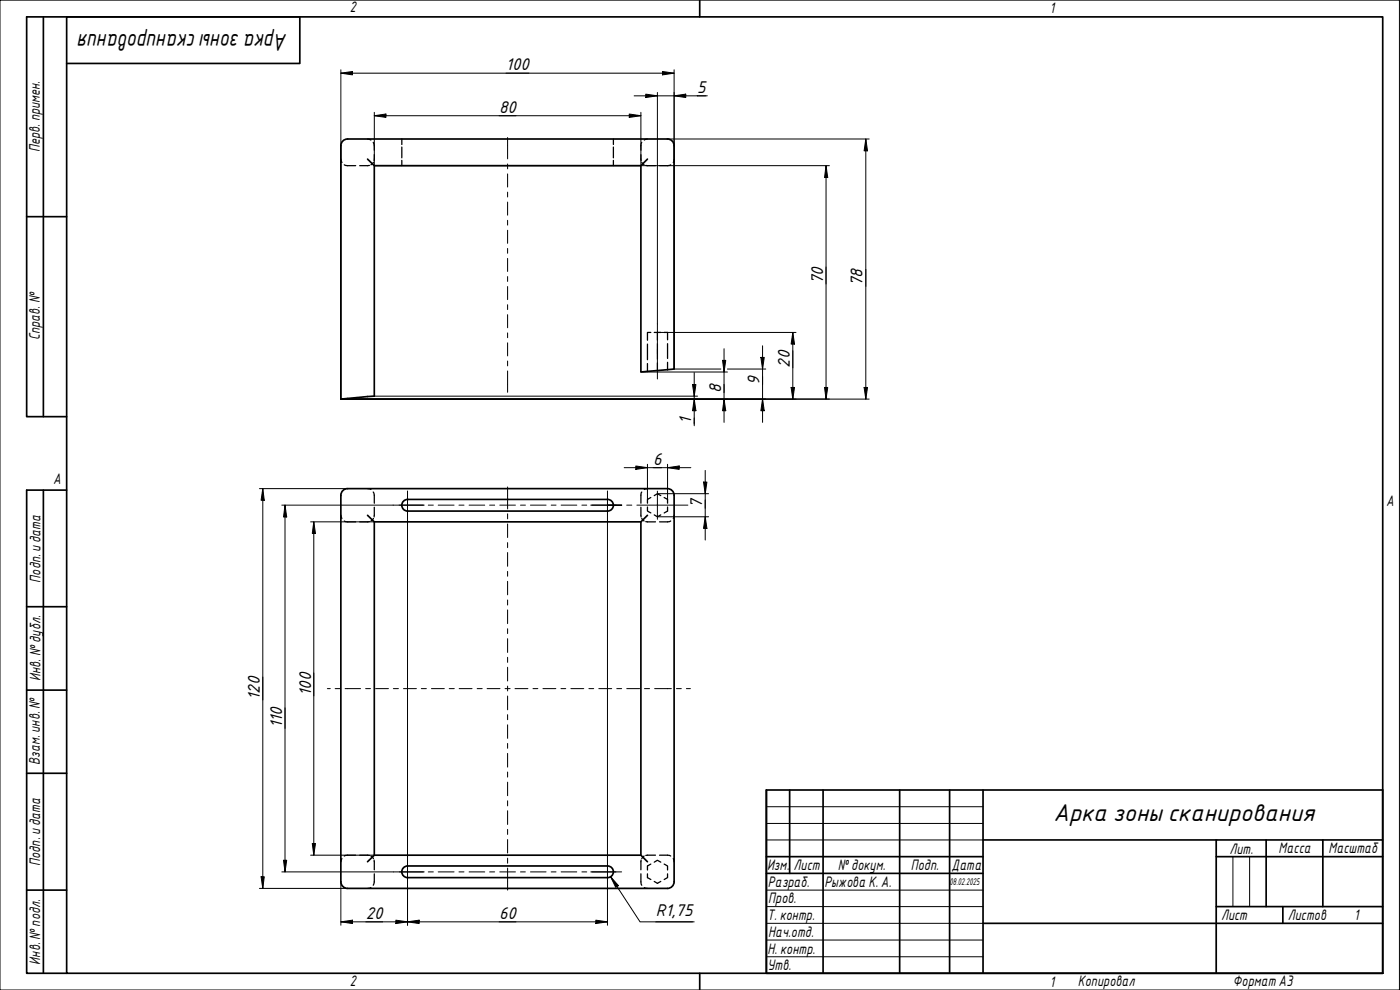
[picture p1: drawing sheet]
<svg xmlns="http://www.w3.org/2000/svg" width="420mm" height="297mm" viewBox="0 0 420 297" stroke-linecap="round" stroke-linejoin="round" font-family="sans-serif">
<g fill="none" stroke="#000" stroke-width=".38">
<path d="M102.3 47.7l.3 1.1M103.3 49.5l1 .2h2.4M110.3 41.7l1 .3M110.9 49.6l-3 .1M112 42.7l.3 1v1.4M112.1 48.8l-.8 .7M112.3 46.4v1.8M120.6 41.7v1.7M120.6 44.1v3.3M120.6 48.1v1.6M184.1 41.7v1.7M184.1 44.1v3.3"/>
<path d="M184.1 48.1v1.6M192.3 46.4l.1 1.8M192.6 42.7l-.3 2.4M192.6 48.8l.7 .7M193.8 49.6l2.9 .1M194.3 41.7l-.9 .3M201.3 49.5l-1 .2h-2.4M202.3 47.7l-.2 1.1M195.3 99.7h-1v2.4M196.3 99.7h1M198.3 99.7h-1v2.3M199.3 99.7h1v2.3"/>
<path d="M194.3 103.2v4.7M194.3 109.1v2.3M197.3 103.2v4.5M197.3 108.9v2.3M200.3 103.1v4.5M200.3 108.7v2.2M102.3 154.6l.3 1M103.3 156.3l1 .3h2.4M110.3 146.6l1 .3M110.9 156.5l-3 .1M112 147.6l.3 1v2.4M112.1 155.6l-.8 .7"/>
<path d="M112.3 152.2v2.9M192.3 152.2l.1 2.9M192.6 147.6l-.3 1v2.4M192.6 155.6l.7 .7M193.8 156.5l2.9 .1M194.3 152.1v1.2l1 .6M194.3 146.6l-.9 .3M195.3 149.3l-1 .5v1.2M196.3 148.7l1-.6 1 .6M196.3 154.5l1 .6 1-.6M199.3 149.3l1 .5v1.2M200.3 152.1v1.2l-1 .6"/>
<path d="M201.3 156.3l-1 .3h-2.4M202.3 154.6l-.2 1M102.6 257.6l-.3 1M106.7 256.6h-2.4l-1 .2M107.9 256.6l3 .1M111.3 256.8l.8 .8M112.3 258v3M192.4 258l-.1 3M193.3 256.8l-.7 .8M195.3 259.3l-1 .5v1.2M196.3 258.7l1-.6 1 .6M196.7 256.6l-2.9 .1"/>
<path d="M197.9 256.6h2.4l1 .2M199.3 259.3l1 .5v1.2M202.1 257.6l.2 1M111.3 266.3l-1 .3M112.3 262.2v2.4l-.3 1M192.3 262.2v2.4l.3 1M193.4 266.3l.9 .3M194.3 262.2v1.1l1 .6M196.3 264.5l1 .5 1-.5M200.3 262.2v1.1l-1 .6"/>
</g>
<g fill="none" stroke="#000" stroke-width=".51">
<path d="M104.3 41.7a2 2 0 0 0-2 2v76l10-.8v-69.2M104.3 41.7h96a2 2 0 0 1 2 2v67l-10 .9v-61.9M110.3 47.7l2 2h80l2-2M102.3 148.6v116M104.3 146.6a2 2 0 0 0-2 2M104.3 146.6h96a2 2 0 0 1 2 2M110.3 154.6l2 2h80l2-2M112.3 156.6v100l-2 2M121.1 150.4l1.2-.6h60a1.75 1.75 0 0 1 1.8 1.8 1.75 1.75 0 0 1-1.8 1.7h-60a1.75 1.75 0 0 1-1.6-1 1.75 1.75 0 0 1 .4-1.9zM192.3 156.6v100M202.3 148.6v116M112.3 256.6h80l2 2"/>
<path d="M102.3 264.6a2 2 0 0 0 2 2M121.1 260.3l1.2-.5h60a1.75 1.75 0 0 1 1.8 1.8 1.75 1.75 0 0 1-1.8 1.7h-60a1.75 1.75 0 0 1-1.6-1.1 1.75 1.75 0 0 1 .4-1.9zM202.3 264.6a2 2 0 0 1-2 2h-96"/>
</g>
<path d="M20 5.1h395v286.9h-395zM210 0v5.1M210 292v5" fill="none" stroke="#000" stroke-width=".51"/>
<path d="M0 0h420v297h-420z" fill="none" stroke="#000" stroke-width=".3"/>
<g fill="none" stroke="#000" stroke-width=".51">
<path d="M230 237h185v55h-185zM237 237v25.1M247 237v55M270 237v55M285 237v55M295 237v55M230 257h65M295 252h120M365 257h50M365 252v40M380 252v20M397 252v20"/>
<path d="M230 262.1h65M295 277h120M365 272h50M385 272v5"/>
</g>
<path d="M230 242h65M230 247.1h65M230 252h65M370 257v15M375 257v15M230 267.1h65M230 272h65M230 277h65M230 282.1h65M230 287.1h65" fill="none" stroke="#000" stroke-width=".3"/>
<path d="M13 5.1v119.9M20 19h70v-13.9h-82v119.9h12M8 65h12M13 147.1v144.9M20 147.1h-12v144.9h12M8 182h12M8 207.1h12M8 232h12M8 267.1h12" fill="none" stroke="#000" stroke-width=".51"/>
<g fill="none" stroke="#000" stroke-width=".3">
<path d="M102.3 22l3.5-.6v1.1zM102.3 20.9v98.8h158.6M102.3 22h100M112.3 34.7l3.5-.5v1zM112.3 33.7v16h39.9M112.3 34.7h80M188.8 34.2l3.5 .5-3.5 .5zM190.3 28.8h22M192.3 33.7v16M193.8 28.2l3.5 .6-3.5 .5zM197.3 27.7v69.5M198.8 21.4l3.5 .6-3.5 .5z"/>
<path d="M202.3 28.8l3.5-.6v1.1zM202.3 20.9v89.8h14M152.4 49.7h96.5M200.3 41.7h60.6M247.9 49.7l.5 3.6h-.9zM247.9 49.7v70M259.8 41.7l.5 3.6h-1zM259.8 41.7v78M197.4 99.7h41.5M237.9 99.7l.5 3.5h-1zM237.9 99.7v20M112.3 118.9h97.1"/>
<path d="M192.3 111.6h4.9M197.4 111.6h20.9M207.8 115.4h1.1l-.6 3.5zM208.3 119.7l.6 3.5h-1.1zM208.3 111.8v15.9M216.9 108.1h.9l-.5 3.5zM217.3 119.7l.5 3.5h-.9zM217.3 104.6v22.1M218.3 110.7h11.5M228.3 107.2h1.1l-.5 3.5zM228.9 119.7l.5 3.5h-1.1zM228.9 103.7v23"/>
<path d="M237.4 116.3h1l-.5 3.4zM247.5 116.3h.9l-.5 3.4zM259.3 116.3h1l-.5 3.4zM190.8 139.8l3.5 .5-3.5 .5zM194.3 139.3v10.5M200.3 139.3v10.5M77.9 146.6h26.4M78.9 146.6l.4 3.5h-.9zM78.9 146.6v120M84.6 151.6h33.4M85.5 151.6l.5 3.5h-.9zM85.5 151.6v110"/>
<path d="M93.2 156.6h19.1M94.2 156.6l.5 3.5h-1zM94.2 156.6v100M122.3 155.8v50.7M182.3 155.8v50.7M187.3 140.3h20M197.4 155.1h15.3M197.4 148.1h15.3M200.3 140.3l3.5-.5v1zM211.1 144.6h1.1l-.6 3.5zM211.6 155.1l.6 3.4h-1.1zM211.6 141.1v20.9"/>
<path d="M122.3 206.7v50.7M182.3 206.7v50.7M85.1 258.1h.9l-.5 3.5zM93.2 256.6h19.1M93.7 253.1h1l-.5 3.5zM77.9 266.6h26.4M78.4 263.1h.9l-.4 3.5zM84.6 261.6h33.4M102.3 276.6l3.5-.5v1zM102.3 264.6v13M102.3 276.6h80M118.8 276.1l3.5 .5-3.5 .5z"/>
<path d="M122.3 276.6l3.5-.5v1zM122.3 265.9v11.7M178.8 276.1l3.5 .5-3.5 .5zM182.3 265.9v11.7M183.3 263.1l2.3 2.6-.8 .5zM183.3 263.1l8.8 13.5h16.2M196.8 276.6h11"/>
</g>
<g fill="#000">
<path d="M102.3 22l3.5-.6v1.1z" fill-rule="evenodd"/>
<path d="M112.3 34.7l3.5-.5v1z" fill-rule="evenodd"/>
<path d="M188.8 34.2l3.5 .5-3.5 .5z" fill-rule="evenodd"/>
<path d="M193.8 28.2l3.5 .6-3.5 .5z" fill-rule="evenodd"/>
<path d="M198.8 21.4l3.5 .6-3.5 .5z" fill-rule="evenodd"/>
<path d="M202.3 28.8l3.5-.6v1.1z" fill-rule="evenodd"/>
<path d="M247.9 49.7l.5 3.6h-.9z" fill-rule="evenodd"/>
<path d="M259.8 41.7l.5 3.6h-1z" fill-rule="evenodd"/>
<path d="M207.8 115.4h1.1l-.6 3.5z" fill-rule="evenodd"/>
<path d="M216.9 108.1h.9l-.5 3.5z" fill-rule="evenodd"/>
<path d="M228.3 107.2h1.1l-.5 3.5z" fill-rule="evenodd"/>
<path d="M237.4 116.3h1l-.5 3.4z" fill-rule="evenodd"/>
<path d="M237.9 99.7l.5 3.5h-1z" fill-rule="evenodd"/>
<path d="M247.5 116.3h.9l-.5 3.4z" fill-rule="evenodd"/>
<path d="M259.3 116.3h1l-.5 3.4z" fill-rule="evenodd"/>
<path d="M200.3 140.3l3.5-.5v1z" fill-rule="evenodd"/>
<path d="M208.3 119.7l.6 3.5h-1.1z" fill-rule="evenodd"/>
<path d="M217.3 119.7l.5 3.5h-.9z" fill-rule="evenodd"/>
<path d="M228.9 119.7l.5 3.5h-1.1z" fill-rule="evenodd"/>
<path d="M78.9 146.6l.4 3.5h-.9z" fill-rule="evenodd"/>
<path d="M85.5 151.6l.5 3.5h-.9z" fill-rule="evenodd"/>
<path d="M190.8 139.8l3.5 .5-3.5 .5z" fill-rule="evenodd"/>
<path d="M211.1 144.6h1.1l-.6 3.5z" fill-rule="evenodd"/>
<path d="M211.6 155.1l.6 3.4h-1.1z" fill-rule="evenodd"/>
<path d="M94.2 156.6l.5 3.5h-1z" fill-rule="evenodd"/>
<path d="M85.1 258.1h.9l-.5 3.5z" fill-rule="evenodd"/>
<path d="M93.7 253.1h1l-.5 3.5z" fill-rule="evenodd"/>
<path d="M78.4 263.1h.9l-.4 3.5z" fill-rule="evenodd"/>
<path d="M102.3 276.6l3.5-.5v1z" fill-rule="evenodd"/>
<path d="M118.8 276.1l3.5 .5-3.5 .5z" fill-rule="evenodd"/>
<path d="M122.3 276.6l3.5-.5v1z" fill-rule="evenodd"/>
<path d="M178.8 276.1l3.5 .5-3.5 .5z" fill-rule="evenodd"/>
<path d="M183.3 263.1l2.3 2.6-.8 .5z" fill-rule="evenodd"/>
</g>
<g fill="none" stroke="#000" stroke-width=".3">
<path d="M152.3 41.3v6.4M152.3 49.2v1.5M152.3 52.2v3.9M152.3 57.6v1.5M152.3 60.6v4M152.3 66.1v1.4M152.3 69.1v3.9M152.3 74.5v1.5M152.3 77.5v4M152.3 83v1.4M152.3 86v3.9M152.3 91.4v1.5"/>
<path d="M152.3 94.4v3.9M152.3 99.9v1.4M197.3 97.2v6M152.3 102.9v3.9M152.3 108.3v1.5M152.3 111.3v6.4M197.3 104.7v1.5M197.3 107.7v6M119.8 151.6h7.3M128.5 151.6h1.5M131.5 151.6h4.8M137.7 151.6h1.6"/>
<path d="M140.8 151.6h4.7M146.9 151.6h1.6M150 151.6h4.7M152.3 146.1v6.6M152.3 154.2v1.5M152.3 157.2v4.1M156.2 151.6h1.5M159.2 151.6h4.7M165.4 151.6h1.5M168.4 151.6h4.7M174.6 151.6h1.5M177.6 151.6h7.2"/>
<path d="M197.3 147.4v8.4M152.3 162.8v1.5M152.3 165.8v4.1M152.3 171.4v1.5M152.3 174.4v4.1M152.3 180v1.5M152.3 183v4.1M152.3 188.6v1.5M152.3 191.6v4.2M152.3 197.2v1.5M98.2 206.6h.9M100.6 206.6h1.5"/>
<path d="M103.6 206.6h4.6M109.7 206.6h1.5M112.7 206.6h3.9M118 206.6h1.6M121.1 206.6h3.9M126.4 206.6h1.6M129.5 206.6h3.8M134.8 206.6h1.5M137.8 206.6h3.9M143.2 206.6h1.5M146.2 206.6h3.9M151.6 206.6h1.5"/>
<path d="M152.3 200.2v4.1M152.3 205.9v1.4M152.3 208.8v4.2M152.3 214.4v1.5M152.3 217.5v4M154.6 206.6h3.8M160 206.6h1.4M162.9 206.6h3.9M168.3 206.6h1.5M171.3 206.6h3.9M176.7 206.6h1.5M179.7 206.6h3.9"/>
<path d="M185.1 206.6h1.5M188.1 206.6h3.9M193.4 206.6h1.5M196.5 206.6h5M203 206.6h1.5M206 206.6h1.2M152.3 223.1v1.4M152.3 226v4.2M152.3 231.6v1.6M152.3 234.7v4M152.3 240.3v1.5M152.3 243.3v4.1"/>
<path d="M152.3 248.8v1.6M152.3 251.9v4.1M152.3 257.5v1.5M119.8 261.6h7.3M128.5 261.6h1.5M131.5 261.6h4.8M137.7 261.6h1.6M140.8 261.6h4.7M146.9 261.6h1.6M150 261.6h4.7M152.3 260.5v6.6M156.2 261.6h1.5"/>
<path d="M159.2 261.6h4.7M165.4 261.6h1.5M168.4 261.6h4.7M174.6 261.6h1.5M177.6 261.6h7.2"/>
</g>
<path d="M118 151.6h9.3M122.3 147.3v8.5M182.3 147.3v4.3h-5M182.3 151.6v4.2M186.6 151.6h-4.3h4.3M188.1 151.6h1.5M191.1 151.6h15.3M122.3 257.4v8.5M182.3 257.4v8.5M118 261.6h9.3M177.3 261.6h9.3" fill="none" stroke="#000" stroke-width=".3"/>
<g font-size="7">
<text x="86.2" y="10.3" transform="rotate(180 86.2 10.3)">Арка зонысканирования</text>
<text x="316.2" y="246.2">Арка зоны сканирования</text>
</g>
<g font-size="4.9">
<text x="151.8" y="21.1">100</text>
<text x="209.2" y="27.9">5</text>
<text x="149.8" y="33.8">80</text>
<text x="247" y="85.2" transform="rotate(-90 247 85.2)">70</text>
<text x="258.9" y="85.9" transform="rotate(-90 258.9 85.9)">78</text>
<text x="237" y="110.3" transform="rotate(-90 237 110.3)">20</text>
<text x="216.5" y="117.8" transform="rotate(-90 216.5 117.8)">8</text>
<text x="228" y="115.5" transform="rotate(-90 228 115.5)">9</text>
<text x="207.5" y="127.2" transform="rotate(-90 207.5 127.2)">1</text>
<text x="196" y="139.4">6</text>
<text x="210.8" y="152.5" transform="rotate(-90 210.8 152.5)">7</text>
<text x="93.3" y="208.8" transform="rotate(-90 93.3 208.8)">100</text>
<text x="78" y="210" transform="rotate(-90 78 210)">120</text>
<text x="84.7" y="218.6" transform="rotate(-90 84.7 218.6)">110</text>
<text x="109.8" y="275.7">20</text>
<text x="149.8" y="275.7">60</text>
<text x="196.8" y="274.8">R1,75</text>
</g>
<g font-size="4.4">
<text x="105" y="3.7">2</text>
<text x="315" y="3.8">1</text>
<text x="11.9" y="45.6" transform="rotate(-90 11.9 45.6)">Перв. примен.</text>
<text x="12" y="102.2" transform="rotate(-90 12 102.2)">Справ. №</text>
<text x="16" y="145.2">A</text>
<text x="416" y="151.7">A</text>
<text x="12.2" y="174.8" transform="rotate(-90 12.2 174.8)">Подп. идата</text>
<text x="12.2" y="204.3" transform="rotate(-90 12.2 204.3)">Инв. №дубл.</text>
<text x="12" y="229.5" transform="rotate(-90 12 229.5)">Взам. инв. №</text>
<text x="369" y="256.1">Лит.</text>
<text x="383.7" y="256.1">Масса</text>
<text x="398.7" y="256.1">Масштаб</text>
<text x="12.1" y="259.8" transform="rotate(-90 12.1 259.8)">Подп. идата</text>
<text x="230.2" y="261.1">Изм.</text>
<text x="238.2" y="261.1">Лист</text>
<text x="251.5" y="261">№докум.</text>
<text x="273.4" y="261.2">Подп.</text>
<text x="285.6" y="261.2">Дата</text>
<text x="230.4" y="266.1">Разраб.</text>
<text x="247.4" y="266.1">Рыжова К. А.</text>
<text x="230.6" y="271.1">Пров.</text>
<text x="230.3" y="276.1">Т. контр.</text>
<text x="230.5" y="281.1">Нач.отд.</text>
<text x="366.5" y="276.1">Лист</text>
<text x="386.5" y="276.1">Листов</text>
<text x="406.4" y="276">1</text>
<text x="230.4" y="286.1">Н. контр.</text>
<text x="12.1" y="289.4" transform="rotate(-90 12.1 289.4)">Инв. №подл.</text>
<text x="230.3" y="291.1">Утв.</text>
<text x="105" y="295.9">2</text>
<text x="315" y="296.1">1</text>
<text x="323.5" y="295.8">Копировал</text>
<text x="370" y="295.8">Формат А3</text>
</g>
<text font-size="2.8" x="285" y="265.5">08.02.2025</text>
</svg>
